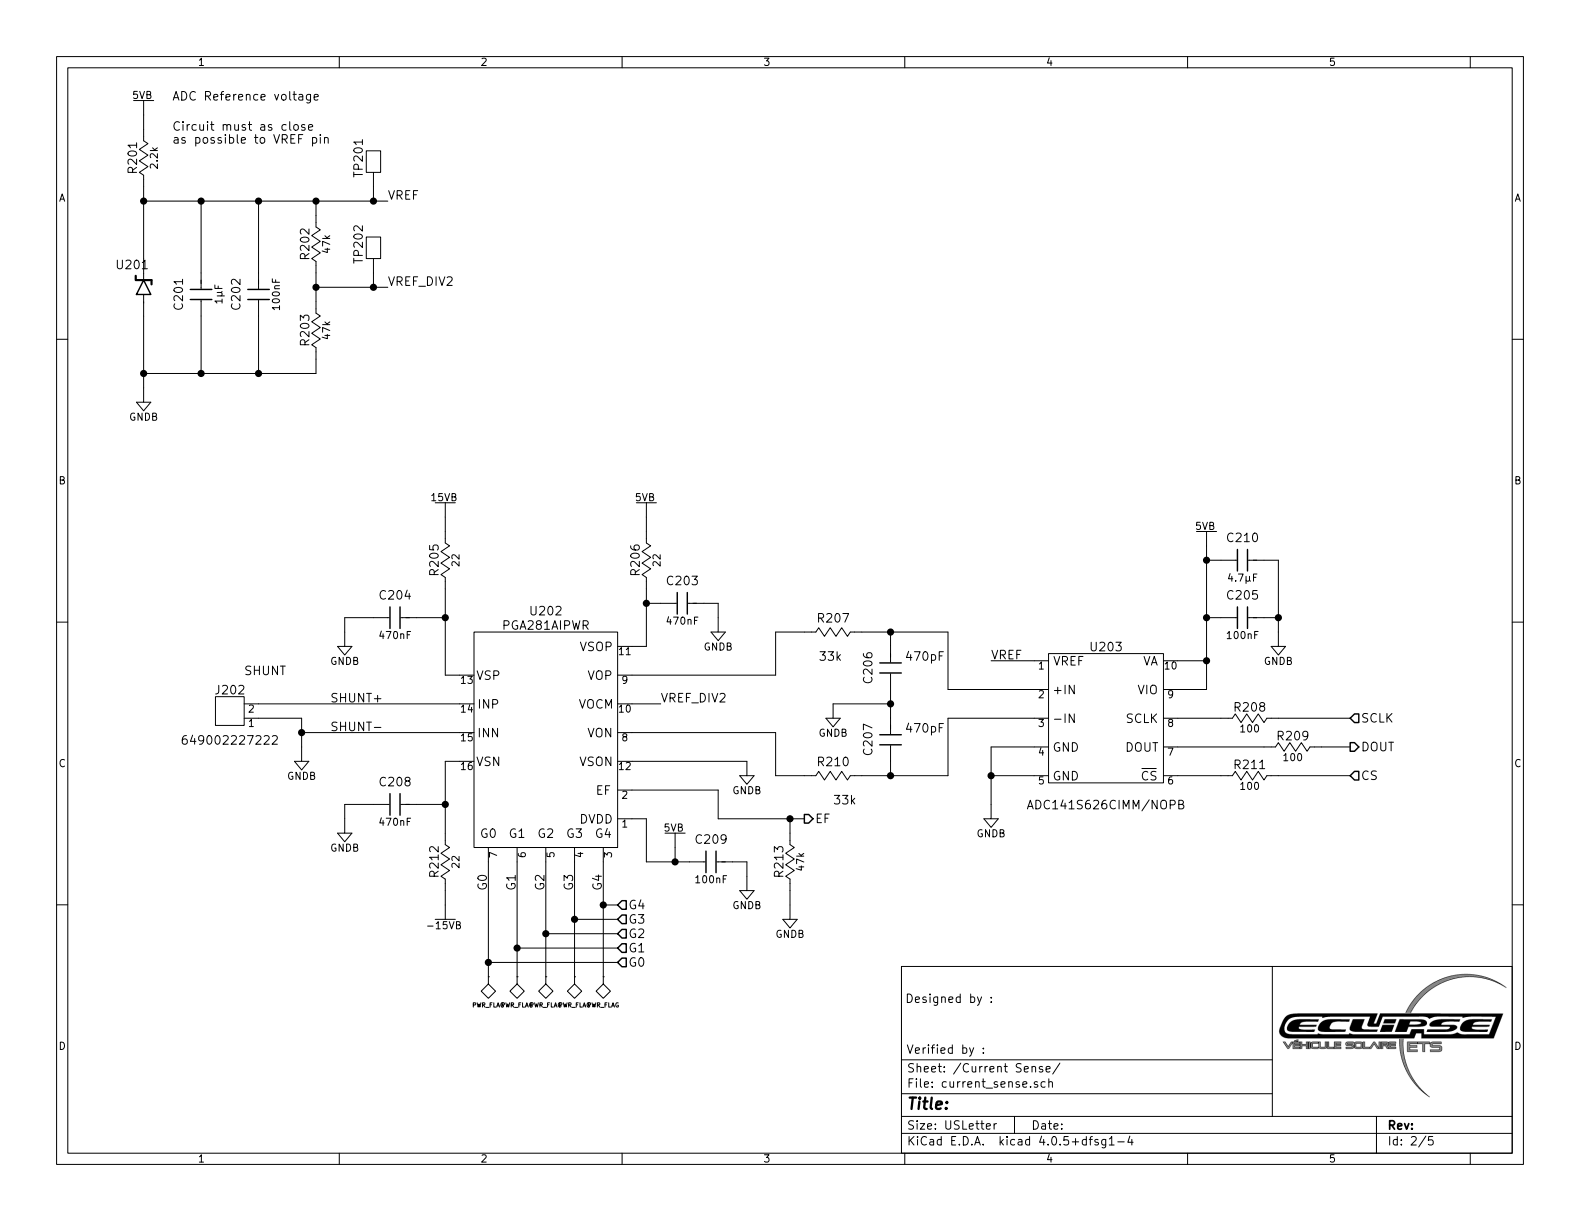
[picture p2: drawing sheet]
EESchema Schematic File Version 2
LIBS:ADC
LIBS:Amplifiers
LIBS:Battery
LIBS:Capacitors
LIBS:Comparators
LIBS:Connectors
LIBS:Crystals
LIBS:DAC
LIBS:Diodes
LIBS:Fuses
LIBS:Inductors
LIBS:Interface
LIBS:Isolators
LIBS:STMicroelectronics
LIBS:PMIC
LIBS:Power_Port
LIBS:Relays
LIBS:Resistors
LIBS:Sensors
LIBS:Switches
LIBS:Transformers
LIBS:Transistors
LIBS:Isolated_BMS_Slave_Current_Sense-cache
EELAYER 25 0
EELAYER END
$Descr USLetter 11000 8500
encoding utf-8
Sheet 2 5
Title ""
Date ""
Rev ""
Comp ""
Comment1 ""
Comment2 ""
Comment3 ""
Comment4 ""
$EndDescr
$Comp
L PGA281AIPWR U202
U 1 1
P 3800 5000
F 0 "U202" H 3800 5750 60  0000 C CNN
F 1 "PGA281AIPWR" H 3800 5650 60  0000 C CNN
F 2 "IC:TSSOP-16" H 3800 3100 60  0001 C CNN
F 3 "http://www.ti.com/lit/ds/symlink/pga281.pdf" H 3800 3000 60  0001 C CNN
F 4 "Digikey" H 3800 3600 60  0001 C CNN "Supplier"
F 5 "296-40483-1-ND" H 3800 3500 60  0001 C CNN "Supplier Part Number"
F 6 "Texas Instruments" H 3800 3400 60  0001 C CNN "Manufacturer"
F 7 "PGA281AIPWR" H 3800 3300 60  0001 C CNN "Manufacturer Part Number"
F 8 "IC OPAMP PGA 6MHZ RRO 16TSSOP" H 3800 3200 60  0001 C CNN "Description"
	1    3800 5000
	1    0    0    -1  
$EndComp
$Comp
L LM4040CYM3-4.1-TR U201
U 1 1
P 1000 2000
F 0 "U201" H 920 2160 60  0000 C CNN
F 1 "LM4040CYM3-4.1-TR" H 990 1700 60  0001 C CNN
F 2 "IC:SOT-23-3" H 1010 610 60  0001 C CNN
F 3 "http://ww1.microchip.com/downloads/en/DeviceDoc/20005757A.pdf" H 1010 510 60  0001 C CNN
F 4 "Digikey" H 1010 1110 60  0001 C CNN "Supplier"
F 5 "576-2568-1-ND" H 1010 1010 60  0001 C CNN "Supplier Part Number"
F 6 "Microchip Technology" H 1010 910 60  0001 C CNN "Manufacturer"
F 7 "LM4040CYM3-4.1-TR" H 1010 810 60  0001 C CNN "Manufacturer Part Number"
F 8 "IC VREF SHUNT 4.096V SOT23" H 1010 710 60  0001 C CNN "Description"
F 9 "Shunt" H 1000 1600 50  0001 C CNN "Reference Type"
F 10 "Fixed" H 1000 1520 50  0001 C CNN "Output Type"
F 11 "4.096V" H 1000 1440 50  0001 C CNN "Voltage - Output (Min/Fixed)"
F 12 "-" H 1000 1350 50  0001 C CNN "Voltage - Output (Max)"
F 13 "±0.5%" H 1000 1200 50  0001 C CNN "Tolerance (%)"
F 14 "15mA" H 1000 1270 50  0001 C CNN "Current - Output"
	1    1000 2000
	1    0    0    -1  
$EndComp
$Comp
L ADC141S626CIMM/NOPB U203
U 1 1
P 7700 5000
F 0 "U203" H 7700 5500 60  0000 C CNN
F 1 "ADC141S626CIMM/NOPB" H 7700 4400 60  0000 C CNN
F 2 "IC:VSSOP-10" H 7700 3800 60  0001 C CNN
F 3 "http://www.ti.com/lit/ds/symlink/adc141s626.pdf" H 7700 3700 60  0001 C CNN
F 4 "Digikey" H 7700 4300 60  0001 C CNN "Supplier"
F 5 "ADC141S626CIMM/NOPBCT-ND" H 7700 4200 60  0001 C CNN "Supplier Part Number"
F 6 "Texas Instruments" H 7700 4100 60  0001 C CNN "Manufacturer"
F 7 "ADC141S626CIMM/NOPB" H 7700 4000 60  0001 C CNN "Manufacturer Part Number"
F 8 "IC ADC 14BIT 50-250KSPS 10MSOP" H 7700 3900 60  0001 C CNN "Description"
	1    7700 5000
	1    0    0    -1  
$EndComp
$Comp
L 5VB #PWR201
U 1 1
P 1000 800
F 0 "#PWR201" H 1000 650 50  0001 C CNN
F 1 "5VB" H 990 940 50  0000 C CNN
F 2 "" H 1000 800 60  0000 C CNN
F 3 "" H 1000 800 60  0000 C CNN
	1    1000 800 
	1    0    0    -1  
$EndComp
Wire Wire Line
	1000 800  1000 900 
Wire Wire Line
	1000 1300 1000 1800
$Comp
L GNDB #PWR202
U 1 1
P 1000 2800
F 0 "#PWR202" H 1000 2630 50  0001 C CNN
F 1 "GNDB" H 1000 2700 50  0000 C CNN
F 2 "" H 1000 2900 60  0000 C CNN
F 3 "" H 980 2710 60  0000 C CNN
	1    1000 2800
	1    0    0    -1  
$EndComp
$Comp
L GNDB #PWR211
U 1 1
P 5200 5400
F 0 "#PWR211" H 5200 5230 50  0001 C CNN
F 1 "GNDB" H 5200 5300 50  0000 C CNN
F 2 "" H 5200 5500 60  0000 C CNN
F 3 "" H 5180 5310 60  0000 C CNN
	1    5200 5400
	1    0    0    -1  
$EndComp
$Comp
L GNDB #PWR212
U 1 1
P 6900 5700
F 0 "#PWR212" H 6900 5530 50  0001 C CNN
F 1 "GNDB" H 6900 5600 50  0000 C CNN
F 2 "" H 6900 5800 60  0000 C CNN
F 3 "" H 6880 5610 60  0000 C CNN
	1    6900 5700
	1    0    0    -1  
$EndComp
Wire Wire Line
	1000 2200 1000 2700
$Comp
L 885012207098 C202
U 1 1
P 1800 2000
F 0 "C202" H 1750 2160 60  0000 C CNN
F 1 "885012207098" H 1750 1650 60  0001 C CNN
F 2 "Capacitors:C0805" H 1750 1050 60  0001 C CNN
F 3 "D" H 1750 950 60  0001 C CNN
F 4 "Digikey" H 1750 1550 60  0001 C CNN "Supplier"
F 5 "732-8080-1-ND" H 1750 1450 60  0001 C CNN "Supplier Part Number"
F 6 "Wurth Electronics Inc." H 1750 1350 60  0001 C CNN "Manufacturer"
F 7 "885012207098" H 1750 1250 60  0001 C CNN "Manufacturer Part Number"
F 8 "CAP CER 0.1UF 50V X7R 0805" H 1750 1150 60  0001 C CNN "Description"
F 9 "100nF" H 1750 1880 50  0000 C CNN "Capacitance (Farad)"
F 10 "±10%" H 2010 1880 50  0001 C CNN "Tolerance (%)"
F 11 "50V" H 1750 1810 50  0001 C CNN "Voltage Rated (Volt)"
	1    1800 2000
	0    -1   -1   0   
$EndComp
$Comp
L 885012107015 C201
U 1 1
P 1400 2000
F 0 "C201" H 1350 2160 60  0000 C CNN
F 1 "885012107015" H 1350 1650 60  0001 C CNN
F 2 "Capacitors:C0805" H 1350 1050 60  0001 C CNN
F 3 "D" H 1350 950 60  0001 C CNN
F 4 "Digikey" H 1350 1550 60  0001 C CNN "Supplier"
F 5 "732-7625-1-ND" H 1350 1450 60  0001 C CNN "Supplier Part Number"
F 6 "Wurth Electronics Inc." H 1350 1350 60  0001 C CNN "Manufacturer"
F 7 "885012107015" H 1350 1250 60  0001 C CNN "Manufacturer Part Number"
F 8 "CAP CER 1UF 25V X5R 0805" H 1350 1150 60  0001 C CNN "Description"
F 9 "1µF" H 1350 1880 50  0000 C CNN "Capacitance (Farad)"
F 10 "±20%" H 1610 1880 50  0001 C CNN "Tolerance (%)"
F 11 "25V" H 1350 1810 50  0001 C CNN "Voltage Rated (Volt)"
	1    1400 2000
	0    -1   -1   0   
$EndComp
Wire Wire Line
	1000 1400 2700 1400
Wire Wire Line
	1400 1400 1400 1900
Connection ~ 1000 1400
Wire Wire Line
	1800 1400 1800 1900
Connection ~ 1400 1400
Wire Wire Line
	1800 2600 1800 2200
Wire Wire Line
	1000 2600 2200 2600
Connection ~ 1000 2600
Wire Wire Line
	1400 2200 1400 2600
Connection ~ 1400 2600
Connection ~ 1800 1400
Text Label 2700 1400 0    60   ~ 0
VREF
Text Notes 1200 700  0    60   ~ 0
ADC Reference voltage
Text Notes 1200 1000 0    60   ~ 0
Circuit must as close \nas possible to VREF pin
Wire Wire Line
	7200 5200 6900 5200
Wire Wire Line
	6900 5200 6900 5600
Wire Wire Line
	7200 5400 6900 5400
Connection ~ 6900 5400
$Comp
L RC0805JR-0747KL R202
U 1 1
P 2200 1700
F 0 "R202" H 2200 1780 60  0000 C CNN
F 1 "RC0805JR-0747KL" H 2200 1400 50  0001 C CNN
F 2 "Resistors:R0805" H 2200 800 30  0001 C CNN
F 3 "http://www.yageo.com/documents/recent/PYu-RC_Group_51_RoHS_L_7.pdf" H 2200 750 30  0001 C CNN
F 4 "Digikey" H 2200 1300 60  0001 C CNN "Supplier"
F 5 "311-47KARCT-ND" H 2200 1200 60  0001 C CNN "Supplier Part Number"
F 6 "Yageo" H 2200 1100 60  0001 C CNN "Manufacturer"
F 7 "RC0805JR-0747KL" H 2200 1000 60  0001 C CNN "Manufacturer Part Number"
F 8 "RES SMD 47K OHM 5% 1/8W 0805" H 2200 900 60  0001 C CNN "Description"
F 9 "47k" H 2200 1630 50  0000 C CNN "Resistance (Ohms)"
F 10 "±5%" H 2610 1620 50  0001 C CNN "Tolerance (%)"
F 11 "1/8W" H 2200 1560 50  0001 C CNN "Puissance (Watts)"
	1    2200 1700
	0    -1   -1   0   
$EndComp
$Comp
L RC0805JR-0747KL R203
U 1 1
P 2200 2300
F 0 "R203" H 2200 2380 60  0000 C CNN
F 1 "RC0805JR-0747KL" H 2200 2000 50  0001 C CNN
F 2 "Resistors:R0805" H 2200 1400 30  0001 C CNN
F 3 "http://www.yageo.com/documents/recent/PYu-RC_Group_51_RoHS_L_7.pdf" H 2200 1350 30  0001 C CNN
F 4 "Digikey" H 2200 1900 60  0001 C CNN "Supplier"
F 5 "311-47KARCT-ND" H 2200 1800 60  0001 C CNN "Supplier Part Number"
F 6 "Yageo" H 2200 1700 60  0001 C CNN "Manufacturer"
F 7 "RC0805JR-0747KL" H 2200 1600 60  0001 C CNN "Manufacturer Part Number"
F 8 "RES SMD 47K OHM 5% 1/8W 0805" H 2200 1500 60  0001 C CNN "Description"
F 9 "47k" H 2200 2230 50  0000 C CNN "Resistance (Ohms)"
F 10 "±5%" H 2610 2220 50  0001 C CNN "Tolerance (%)"
F 11 "1/8W" H 2200 2160 50  0001 C CNN "Puissance (Watts)"
	1    2200 2300
	0    -1   -1   0   
$EndComp
Connection ~ 1800 2600
Wire Wire Line
	2200 2600 2200 2500
Wire Wire Line
	2200 1400 2200 1500
Connection ~ 2200 1400
Wire Wire Line
	2200 1900 2200 2100
Wire Wire Line
	2200 2000 2700 2000
Connection ~ 2200 2000
$Comp
L RC0805JR-072K2L R201
U 1 1
P 1000 1100
F 0 "R201" H 1000 1180 60  0000 C CNN
F 1 "RC0805JR-072K2L" H 1000 800 50  0001 C CNN
F 2 "Resistors:R0805" H 1000 200 30  0001 C CNN
F 3 "http://www.yageo.com/documents/recent/PYu-RC_Group_51_RoHS_L_7.pdf" H 1000 150 30  0001 C CNN
F 4 "Digikey" H 1000 700 60  0001 C CNN "Supplier"
F 5 "311-2.2KARCT-ND" H 1000 600 60  0001 C CNN "Supplier Part Number"
F 6 "Yageo" H 1000 500 60  0001 C CNN "Manufacturer"
F 7 "RC0805JR-072K2L" H 1000 400 60  0001 C CNN "Manufacturer Part Number"
F 8 "RES SMD 2.2K OHM 5% 1/8W 0805" H 1000 300 60  0001 C CNN "Description"
F 9 "2.2k" H 1000 1030 50  0000 C CNN "Resistance (Ohms)"
F 10 "±5%" H 1410 1020 50  0001 C CNN "Tolerance (%)"
F 11 "1/8W" H 1000 960 50  0001 C CNN "Puissance (Watts)"
	1    1000 1100
	0    -1   -1   0   
$EndComp
Text Label 4600 4900 0    60   ~ 0
VREF_DIV2
Text Label 6900 4600 0    60   ~ 0
VREF
Wire Wire Line
	7200 4600 6900 4600
$Comp
L 5VB #PWR205
U 1 1
P 8400 3800
F 0 "#PWR205" H 8400 3650 50  0001 C CNN
F 1 "5VB" H 8390 3940 50  0000 C CNN
F 2 "" H 8400 3800 60  0000 C CNN
F 3 "" H 8400 3800 60  0000 C CNN
	1    8400 3800
	1    0    0    -1  
$EndComp
Wire Wire Line
	8400 3800 8400 4800
Wire Wire Line
	8400 4300 8500 4300
$Comp
L 885012207098 C205
U 1 1
P 8700 4300
F 0 "C205" H 8650 4460 60  0000 C CNN
F 1 "885012207098" H 8650 3950 60  0001 C CNN
F 2 "Capacitors:C0805" H 8650 3350 60  0001 C CNN
F 3 "D" H 8650 3250 60  0001 C CNN
F 4 "Digikey" H 8650 3850 60  0001 C CNN "Supplier"
F 5 "732-8080-1-ND" H 8650 3750 60  0001 C CNN "Supplier Part Number"
F 6 "Wurth Electronics Inc." H 8650 3650 60  0001 C CNN "Manufacturer"
F 7 "885012207098" H 8650 3550 60  0001 C CNN "Manufacturer Part Number"
F 8 "CAP CER 0.1UF 50V X7R 0805" H 8650 3450 60  0001 C CNN "Description"
F 9 "100nF" H 8650 4180 50  0000 C CNN "Capacitance (Farad)"
F 10 "±10%" H 8910 4180 50  0001 C CNN "Tolerance (%)"
F 11 "50V" H 8650 4110 50  0001 C CNN "Voltage Rated (Volt)"
	1    8700 4300
	1    0    0    -1  
$EndComp
Connection ~ 8400 4300
$Comp
L GNDB #PWR208
U 1 1
P 8900 4500
F 0 "#PWR208" H 8900 4330 50  0001 C CNN
F 1 "GNDB" H 8900 4400 50  0000 C CNN
F 2 "" H 8900 4600 60  0000 C CNN
F 3 "" H 8880 4410 60  0000 C CNN
	1    8900 4500
	1    0    0    -1  
$EndComp
Wire Wire Line
	8800 4300 8900 4300
Wire Wire Line
	8900 3900 8900 4400
Wire Wire Line
	8400 4600 8200 4600
Wire Wire Line
	8400 4800 8200 4800
Connection ~ 8400 4600
Wire Wire Line
	4400 4900 4600 4900
$Comp
L RC0805JR-07100RL R208
U 1 1
P 8700 5000
F 0 "R208" H 8700 5080 60  0000 C CNN
F 1 "RC0805JR-07100RL" H 8700 4700 50  0001 C CNN
F 2 "Resistors:R0805" H 8700 4100 30  0001 C CNN
F 3 "http://www.yageo.com/documents/recent/PYu-RC_Group_51_RoHS_L_7.pdf" H 8700 4050 30  0001 C CNN
F 4 "Digikey" H 8700 4600 60  0001 C CNN "Supplier"
F 5 "311-100ARCT-ND" H 8700 4500 60  0001 C CNN "Supplier Part Number"
F 6 "Yageo" H 8700 4400 60  0001 C CNN "Manufacturer"
F 7 "RC0805JR-07100RL" H 8700 4300 60  0001 C CNN "Manufacturer Part Number"
F 8 "RES SMD 100 OHM 5% 1/8W 0805" H 8700 4200 60  0001 C CNN "Description"
F 9 "100" H 8700 4930 50  0000 C CNN "Resistance (Ohms)"
F 10 "±5%" H 9110 4920 50  0001 C CNN "Tolerance (%)"
F 11 "1/8W" H 8700 4860 50  0001 C CNN "Puissance (Watts)"
	1    8700 5000
	1    0    0    -1  
$EndComp
$Comp
L RC0805JR-07100RL R209
U 1 1
P 9000 5200
F 0 "R209" H 9000 5280 60  0000 C CNN
F 1 "RC0805JR-07100RL" H 9000 4900 50  0001 C CNN
F 2 "Resistors:R0805" H 9000 4300 30  0001 C CNN
F 3 "http://www.yageo.com/documents/recent/PYu-RC_Group_51_RoHS_L_7.pdf" H 9000 4250 30  0001 C CNN
F 4 "Digikey" H 9000 4800 60  0001 C CNN "Supplier"
F 5 "311-100ARCT-ND" H 9000 4700 60  0001 C CNN "Supplier Part Number"
F 6 "Yageo" H 9000 4600 60  0001 C CNN "Manufacturer"
F 7 "RC0805JR-07100RL" H 9000 4500 60  0001 C CNN "Manufacturer Part Number"
F 8 "RES SMD 100 OHM 5% 1/8W 0805" H 9000 4400 60  0001 C CNN "Description"
F 9 "100" H 9000 5130 50  0000 C CNN "Resistance (Ohms)"
F 10 "±5%" H 9410 5120 50  0001 C CNN "Tolerance (%)"
F 11 "1/8W" H 9000 5060 50  0001 C CNN "Puissance (Watts)"
	1    9000 5200
	1    0    0    -1  
$EndComp
$Comp
L RC0805JR-07100RL R211
U 1 1
P 8700 5400
F 0 "R211" H 8700 5480 60  0000 C CNN
F 1 "RC0805JR-07100RL" H 8700 5100 50  0001 C CNN
F 2 "Resistors:R0805" H 8700 4500 30  0001 C CNN
F 3 "http://www.yageo.com/documents/recent/PYu-RC_Group_51_RoHS_L_7.pdf" H 8700 4450 30  0001 C CNN
F 4 "Digikey" H 8700 5000 60  0001 C CNN "Supplier"
F 5 "311-100ARCT-ND" H 8700 4900 60  0001 C CNN "Supplier Part Number"
F 6 "Yageo" H 8700 4800 60  0001 C CNN "Manufacturer"
F 7 "RC0805JR-07100RL" H 8700 4700 60  0001 C CNN "Manufacturer Part Number"
F 8 "RES SMD 100 OHM 5% 1/8W 0805" H 8700 4600 60  0001 C CNN "Description"
F 9 "100" H 8700 5330 50  0000 C CNN "Resistance (Ohms)"
F 10 "±5%" H 9110 5320 50  0001 C CNN "Tolerance (%)"
F 11 "1/8W" H 8700 5260 50  0001 C CNN "Puissance (Watts)"
	1    8700 5400
	1    0    0    -1  
$EndComp
Wire Wire Line
	8200 5000 8500 5000
Wire Wire Line
	8200 5200 8800 5200
Wire Wire Line
	8200 5400 8500 5400
Wire Wire Line
	8900 5000 9400 5000
Text HLabel 9400 5000 2    60   Input ~ 0
SCLK
Text HLabel 9400 5200 2    60   Output ~ 0
DOUT
Wire Wire Line
	9200 5200 9400 5200
Text HLabel 9400 5400 2    60   Input ~ 0
CS
Wire Wire Line
	8900 5400 9400 5400
$Comp
L 5VB #PWR204
U 1 1
P 4500 3600
F 0 "#PWR204" H 4500 3450 50  0001 C CNN
F 1 "5VB" H 4490 3740 50  0000 C CNN
F 2 "" H 4500 3600 60  0000 C CNN
F 3 "" H 4500 3600 60  0000 C CNN
	1    4500 3600
	1    0    0    -1  
$EndComp
Wire Wire Line
	4500 4100 4500 4500
Wire Wire Line
	4500 4500 4400 4500
Wire Wire Line
	4600 4200 4500 4200
Connection ~ 4500 4200
$Comp
L GNDB #PWR206
U 1 1
P 5000 4400
F 0 "#PWR206" H 5000 4230 50  0001 C CNN
F 1 "GNDB" H 5000 4300 50  0000 C CNN
F 2 "" H 5000 4500 60  0000 C CNN
F 3 "" H 4980 4310 60  0000 C CNN
	1    5000 4400
	1    0    0    -1  
$EndComp
Wire Wire Line
	4900 4200 5000 4200
Wire Wire Line
	5000 4200 5000 4300
Wire Wire Line
	4400 5300 5200 5300
$Comp
L GNDB #PWR213
U 1 1
P 2400 5800
F 0 "#PWR213" H 2400 5630 50  0001 C CNN
F 1 "GNDB" H 2400 5700 50  0000 C CNN
F 2 "" H 2400 5900 60  0000 C CNN
F 3 "" H 2380 5710 60  0000 C CNN
	1    2400 5800
	1    0    0    -1  
$EndComp
Wire Wire Line
	2400 5700 2400 5600
Wire Wire Line
	2400 5600 2600 5600
$Comp
L -15VB #PWR216
U 1 1
P 3100 6300
F 0 "#PWR216" H 3100 6020 50  0001 C CNN
F 1 "-15VB" H 3090 6160 50  0000 C CNN
F 2 "" H 3100 6300 60  0000 C CNN
F 3 "" H 3100 6300 60  0000 C CNN
	1    3100 6300
	1    0    0    -1  
$EndComp
Wire Wire Line
	3200 5300 3100 5300
Wire Wire Line
	3100 5300 3100 5800
Wire Wire Line
	2900 5600 3100 5600
Connection ~ 3100 5600
$Comp
L GNDB #PWR207
U 1 1
P 2400 4500
F 0 "#PWR207" H 2400 4330 50  0001 C CNN
F 1 "GNDB" H 2400 4400 50  0000 C CNN
F 2 "" H 2400 4600 60  0000 C CNN
F 3 "" H 2380 4410 60  0000 C CNN
	1    2400 4500
	1    0    0    -1  
$EndComp
Wire Wire Line
	2400 4400 2400 4300
Wire Wire Line
	2400 4300 2600 4300
$Comp
L 15VB #PWR203
U 1 1
P 3100 3600
F 0 "#PWR203" H 3100 3450 50  0001 C CNN
F 1 "15VB" H 3090 3740 50  0000 C CNN
F 2 "" H 3100 3600 60  0000 C CNN
F 3 "" H 3100 3600 60  0000 C CNN
	1    3100 3600
	1    0    0    -1  
$EndComp
Wire Wire Line
	3100 4100 3100 4700
Wire Wire Line
	3100 4300 2900 4300
Wire Wire Line
	3100 4700 3200 4700
Connection ~ 3100 4300
$Comp
L Resistor_Generic R207
U 1 1
P 5800 4400
F 0 "R207" H 5800 4500 60  0000 C CNN
F 1 "Resistor_Generic" H 5850 4100 50  0001 C CNN
F 2 "Resistors:R0805" H 5850 3500 30  0001 C CNN
F 3 "D" H 5850 3450 30  0001 C CNN
F 4 "Supplier" H 5850 4000 60  0001 C CNN "Supplier"
F 5 "Supplier Part Number" H 5850 3900 60  0001 C CNN "Supplier Part Number"
F 6 "Manufacturer" H 5850 3800 60  0001 C CNN "Manufacturer"
F 7 "Manufacturer Part Number" H 5850 3700 60  0001 C CNN "Manufacturer Part Number"
F 8 "Description" H 5850 3600 60  0001 C CNN "Description"
F 9 "Resistance" H 5800 4320 50  0001 C CNN "Resistance (Ohms)"
F 10 "Puissance" H 5800 4200 50  0001 C CNN "Puissance (Watts)"
F 11 "Tolerance" H 5800 4260 50  0001 C CNN "Tolerance (%)"
	1    5800 4400
	1    0    0    -1  
$EndComp
$Comp
L Resistor_Generic R210
U 1 1
P 5800 5400
F 0 "R210" H 5800 5500 60  0000 C CNN
F 1 "Resistor_Generic" H 5850 5100 50  0001 C CNN
F 2 "Resistors:R0805" H 5850 4500 30  0001 C CNN
F 3 "D" H 5850 4450 30  0001 C CNN
F 4 "Supplier" H 5850 5000 60  0001 C CNN "Supplier"
F 5 "Supplier Part Number" H 5850 4900 60  0001 C CNN "Supplier Part Number"
F 6 "Manufacturer" H 5850 4800 60  0001 C CNN "Manufacturer"
F 7 "Manufacturer Part Number" H 5850 4700 60  0001 C CNN "Manufacturer Part Number"
F 8 "Description" H 5850 4600 60  0001 C CNN "Description"
F 9 "Resistance" H 5800 5320 50  0001 C CNN "Resistance (Ohms)"
F 10 "Puissance" H 5800 5200 50  0001 C CNN "Puissance (Watts)"
F 11 "Tolerance" H 5800 5260 50  0001 C CNN "Tolerance (%)"
	1    5800 5400
	1    0    0    -1  
$EndComp
$Comp
L Capacitor_Generic C206
U 1 1
P 6200 4600
F 0 "C206" H 6150 4760 60  0000 C CNN
F 1 "Capacitor_Generic" H 6150 4250 60  0001 C CNN
F 2 "Capacitors:C0805" H 6150 3650 60  0001 C CNN
F 3 "D" H 6150 3550 60  0001 C CNN
F 4 "Supplier" H 6150 4150 60  0001 C CNN "Supplier"
F 5 "Supplier Part Number" H 6150 4050 60  0001 C CNN "Supplier Part Number"
F 6 "Manufacturer" H 6150 3950 60  0001 C CNN "Manufacturer"
F 7 "Manufacturer Part Number" H 6150 3850 60  0001 C CNN "Manufacturer Part Number"
F 8 "Description" H 6150 3750 60  0001 C CNN "Description"
F 9 "Capacitance" H 5990 4480 50  0001 C CNN "Capacitance (Farad)"
F 10 "Tolerance" H 6410 4480 50  0001 C CNN "Tolerance (%)"
F 11 "Voltage Rated" H 6150 4410 50  0001 C CNN "Voltage Rated (Volt)"
	1    6200 4600
	0    -1   -1   0   
$EndComp
$Comp
L Capacitor_Generic C207
U 1 1
P 6200 5100
F 0 "C207" H 6150 5260 60  0000 C CNN
F 1 "Capacitor_Generic" H 6150 4750 60  0001 C CNN
F 2 "Capacitors:C0805" H 6150 4150 60  0001 C CNN
F 3 "D" H 6150 4050 60  0001 C CNN
F 4 "Supplier" H 6150 4650 60  0001 C CNN "Supplier"
F 5 "Supplier Part Number" H 6150 4550 60  0001 C CNN "Supplier Part Number"
F 6 "Manufacturer" H 6150 4450 60  0001 C CNN "Manufacturer"
F 7 "Manufacturer Part Number" H 6150 4350 60  0001 C CNN "Manufacturer Part Number"
F 8 "Description" H 6150 4250 60  0001 C CNN "Description"
F 9 "Capacitance" H 5990 4980 50  0001 C CNN "Capacitance (Farad)"
F 10 "Tolerance" H 6410 4980 50  0001 C CNN "Tolerance (%)"
F 11 "Voltage Rated" H 6150 4910 50  0001 C CNN "Voltage Rated (Volt)"
	1    6200 5100
	0    -1   -1   0   
$EndComp
$Comp
L GNDB #PWR209
U 1 1
P 5800 5000
F 0 "#PWR209" H 5800 4830 50  0001 C CNN
F 1 "GNDB" H 5800 4900 50  0000 C CNN
F 2 "" H 5800 5100 60  0000 C CNN
F 3 "" H 5780 4910 60  0000 C CNN
	1    5800 5000
	1    0    0    -1  
$EndComp
Wire Wire Line
	6200 4800 6200 5000
Wire Wire Line
	5800 4900 6200 4900
Connection ~ 6200 4900
Wire Wire Line
	6000 4400 6600 4400
Wire Wire Line
	6200 4400 6200 4500
Wire Wire Line
	6000 5400 6600 5400
Wire Wire Line
	6200 5400 6200 5300
Wire Wire Line
	5600 4400 5400 4400
Wire Wire Line
	5400 4400 5400 4700
Wire Wire Line
	5400 4700 4400 4700
Wire Wire Line
	4400 5100 5400 5100
Wire Wire Line
	5400 5100 5400 5400
Wire Wire Line
	5400 5400 5600 5400
Connection ~ 6200 4400
Wire Wire Line
	6600 5400 6600 5000
Connection ~ 6200 5400
Wire Wire Line
	6600 4800 7200 4800
Wire Wire Line
	6600 5000 7200 5000
$Comp
L GNDB #PWR210
U 1 1
P 2100 5300
F 0 "#PWR210" H 2100 5130 50  0001 C CNN
F 1 "GNDB" H 2100 5200 50  0000 C CNN
F 2 "" H 2100 5400 60  0000 C CNN
F 3 "" H 2080 5210 60  0000 C CNN
	1    2100 5300
	1    0    0    -1  
$EndComp
Wire Wire Line
	1800 5000 2100 5000
Wire Wire Line
	2100 5000 2100 5200
Wire Wire Line
	1800 4900 3200 4900
Wire Wire Line
	2100 5100 3200 5100
Connection ~ 2100 5100
Text Notes 1700 4700 0    60   ~ 0
SHUNT
Text Label 2300 4900 0    60   ~ 0
SHUNT+
Text Label 2300 5100 0    60   ~ 0
SHUNT-
$Comp
L Test_Point_THM TP201
U 1 1
P 2600 1100
F 0 "TP201" H 2600 1000 60  0000 C CNN
F 1 "Test_Point_THM" H 2600 800 60  0001 C CNN
F 2 "Connectors:Keystone_5001" H 2600 200 60  0001 C CNN
F 3 "http://keyelco.com/userAssets/file/M65p56.pdf" H 2600 100 60  0001 C CNN
F 4 "Digikey" H 2600 700 60  0001 C CNN "Supplier"
F 5 "36-5001-ND" H 2600 600 60  0001 C CNN "Supplier Part Number"
F 6 "Keystone Electronics" H 2600 500 60  0001 C CNN "Manufacturer"
F 7 "5001" H 2600 400 60  0001 C CNN "Manufacturer Part Number"
F 8 "TEST POINT PC MINI .040\"D BLACK" H 2600 300 60  0001 C CNN "Description"
	1    2600 1100
	0    1    1    0   
$EndComp
$Comp
L Test_Point_THM TP202
U 1 1
P 2600 1700
F 0 "TP202" H 2600 1600 60  0000 C CNN
F 1 "Test_Point_THM" H 2600 1400 60  0001 C CNN
F 2 "Connectors:Keystone_5001" H 2600 800 60  0001 C CNN
F 3 "http://keyelco.com/userAssets/file/M65p56.pdf" H 2600 700 60  0001 C CNN
F 4 "Digikey" H 2600 1300 60  0001 C CNN "Supplier"
F 5 "36-5001-ND" H 2600 1200 60  0001 C CNN "Supplier Part Number"
F 6 "Keystone Electronics" H 2600 1100 60  0001 C CNN "Manufacturer"
F 7 "5001" H 2600 1000 60  0001 C CNN "Manufacturer Part Number"
F 8 "TEST POINT PC MINI .040\"D BLACK" H 2600 900 60  0001 C CNN "Description"
	1    2600 1700
	0    1    1    0   
$EndComp
Wire Wire Line
	2600 1900 2600 2000
Connection ~ 2600 2000
Wire Wire Line
	2600 1300 2600 1400
Connection ~ 2600 1400
$Comp
L 885012207098 C209
U 1 1
P 5000 6000
F 0 "C209" H 4950 6160 60  0000 C CNN
F 1 "885012207098" H 4950 5650 60  0001 C CNN
F 2 "Capacitors:C0805" H 4950 5050 60  0001 C CNN
F 3 "D" H 4950 4950 60  0001 C CNN
F 4 "Digikey" H 4950 5550 60  0001 C CNN "Supplier"
F 5 "732-8080-1-ND" H 4950 5450 60  0001 C CNN "Supplier Part Number"
F 6 "Wurth Electronics Inc." H 4950 5350 60  0001 C CNN "Manufacturer"
F 7 "885012207098" H 4950 5250 60  0001 C CNN "Manufacturer Part Number"
F 8 "CAP CER 0.1UF 50V X7R 0805" H 4950 5150 60  0001 C CNN "Description"
F 9 "100nF" H 4950 5880 50  0000 C CNN "Capacitance (Farad)"
F 10 "±10%" H 5210 5880 50  0001 C CNN "Tolerance (%)"
F 11 "50V" H 4950 5810 50  0001 C CNN "Voltage Rated (Volt)"
	1    5000 6000
	1    0    0    -1  
$EndComp
Wire Wire Line
	4500 6000 4800 6000
$Comp
L GNDB #PWR215
U 1 1
P 5200 6200
F 0 "#PWR215" H 5200 6030 50  0001 C CNN
F 1 "GNDB" H 5200 6100 50  0000 C CNN
F 2 "" H 5200 6300 60  0000 C CNN
F 3 "" H 5180 6110 60  0000 C CNN
	1    5200 6200
	1    0    0    -1  
$EndComp
Wire Wire Line
	5100 6000 5200 6000
Wire Wire Line
	5200 6000 5200 6100
$Comp
L 5VB #PWR214
U 1 1
P 4700 5900
F 0 "#PWR214" H 4700 5750 50  0001 C CNN
F 1 "5VB" H 4690 6040 50  0000 C CNN
F 2 "" H 4700 5900 60  0000 C CNN
F 3 "" H 4700 5900 60  0000 C CNN
	1    4700 5900
	1    0    0    -1  
$EndComp
Wire Wire Line
	4400 5700 4500 5700
Wire Wire Line
	4500 5700 4500 6000
Wire Wire Line
	4700 5900 4700 6000
Connection ~ 4700 6000
$Comp
L 885012207102 C208
U 1 1
P 2800 5600
F 0 "C208" H 2750 5760 60  0000 C CNN
F 1 "885012207102" H 2750 5250 60  0001 C CNN
F 2 "Capacitors:C0805" H 2750 4650 60  0001 C CNN
F 3 "D" H 2750 4550 60  0001 C CNN
F 4 "Digikey" H 2750 5150 60  0001 C CNN "Supplier"
F 5 "732-7677-1-ND" H 2750 5050 60  0001 C CNN "Supplier Part Number"
F 6 "Wurth Electronics Inc." H 2750 4950 60  0001 C CNN "Manufacturer"
F 7 "885012207102" H 2750 4850 60  0001 C CNN "Manufacturer Part Number"
F 8 "CAP CER 0.47UF 50V X7R 0805" H 2750 4750 60  0001 C CNN "Description"
F 9 "470nF" H 2750 5480 50  0000 C CNN "Capacitance (Farad)"
F 10 "±10%" H 3010 5480 50  0001 C CNN "Tolerance (%)"
F 11 "50V" H 2750 5410 50  0001 C CNN "Voltage Rated (Volt)"
	1    2800 5600
	1    0    0    -1  
$EndComp
$Comp
L 885012207102 C204
U 1 1
P 2800 4300
F 0 "C204" H 2750 4460 60  0000 C CNN
F 1 "885012207102" H 2750 3950 60  0001 C CNN
F 2 "Capacitors:C0805" H 2750 3350 60  0001 C CNN
F 3 "D" H 2750 3250 60  0001 C CNN
F 4 "Digikey" H 2750 3850 60  0001 C CNN "Supplier"
F 5 "732-7677-1-ND" H 2750 3750 60  0001 C CNN "Supplier Part Number"
F 6 "Wurth Electronics Inc." H 2750 3650 60  0001 C CNN "Manufacturer"
F 7 "885012207102" H 2750 3550 60  0001 C CNN "Manufacturer Part Number"
F 8 "CAP CER 0.47UF 50V X7R 0805" H 2750 3450 60  0001 C CNN "Description"
F 9 "470nF" H 2750 4180 50  0000 C CNN "Capacitance (Farad)"
F 10 "±10%" H 3010 4180 50  0001 C CNN "Tolerance (%)"
F 11 "50V" H 2750 4110 50  0001 C CNN "Voltage Rated (Volt)"
	1    2800 4300
	1    0    0    -1  
$EndComp
$Comp
L 885012207102 C203
U 1 1
P 4800 4200
F 0 "C203" H 4750 4360 60  0000 C CNN
F 1 "885012207102" H 4750 3850 60  0001 C CNN
F 2 "Capacitors:C0805" H 4750 3250 60  0001 C CNN
F 3 "D" H 4750 3150 60  0001 C CNN
F 4 "Digikey" H 4750 3750 60  0001 C CNN "Supplier"
F 5 "732-7677-1-ND" H 4750 3650 60  0001 C CNN "Supplier Part Number"
F 6 "Wurth Electronics Inc." H 4750 3550 60  0001 C CNN "Manufacturer"
F 7 "885012207102" H 4750 3450 60  0001 C CNN "Manufacturer Part Number"
F 8 "CAP CER 0.47UF 50V X7R 0805" H 4750 3350 60  0001 C CNN "Description"
F 9 "470nF" H 4750 4080 50  0000 C CNN "Capacitance (Farad)"
F 10 "±10%" H 5010 4080 50  0001 C CNN "Tolerance (%)"
F 11 "50V" H 4750 4010 50  0001 C CNN "Voltage Rated (Volt)"
	1    4800 4200
	1    0    0    -1  
$EndComp
Text Label 3400 6200 1    60   ~ 0
G0
Text Label 3600 6200 1    60   ~ 0
G1
Text Label 3800 6200 1    60   ~ 0
G2
Text Label 4000 6200 1    60   ~ 0
G3
Text Label 4200 6200 1    60   ~ 0
G4
Wire Wire Line
	4400 5500 5000 5500
Wire Wire Line
	4200 6000 4200 6800
Wire Wire Line
	4000 6000 4000 6800
Wire Wire Line
	3800 6000 3800 6800
Wire Wire Line
	3600 6000 3600 6800
Wire Wire Line
	3400 6000 3400 6800
Text HLabel 5600 5700 2    60   Output ~ 0
EF
Text HLabel 4300 6300 2    60   Input ~ 0
G4
Text HLabel 4300 6400 2    60   Input ~ 0
G3
Text HLabel 4300 6500 2    60   Input ~ 0
G2
Text HLabel 4300 6600 2    60   Input ~ 0
G1
Text HLabel 4300 6700 2    60   Input ~ 0
G0
Wire Wire Line
	4200 6300 4300 6300
Wire Wire Line
	4000 6400 4300 6400
Wire Wire Line
	3800 6500 4300 6500
Wire Wire Line
	3600 6600 4300 6600
Wire Wire Line
	3400 6700 4300 6700
Text Label 2700 2000 0    60   ~ 0
VREF_DIV2
$Comp
L RC0805JR-0722RL R205
U 1 1
P 3100 3900
F 0 "R205" H 3100 3980 60  0000 C CNN
F 1 "RC0805JR-0722RL" H 3100 3600 50  0001 C CNN
F 2 "Resistors:R0805" H 3100 3000 30  0001 C CNN
F 3 "http://www.yageo.com/documents/recent/PYu-RC_Group_51_RoHS_L_7.pdf" H 3100 2950 30  0001 C CNN
F 4 "Digikey" H 3100 3500 60  0001 C CNN "Supplier"
F 5 "311-22ARCT-ND" H 3100 3400 60  0001 C CNN "Supplier Part Number"
F 6 "Yageo" H 3100 3300 60  0001 C CNN "Manufacturer"
F 7 "RC0805JR-0722RL" H 3100 3200 60  0001 C CNN "Manufacturer Part Number"
F 8 "RES SMD 22 OHM 5% 1/8W 0805" H 3100 3100 60  0001 C CNN "Description"
F 9 "22" H 3100 3830 50  0000 C CNN "Resistance (Ohms)"
F 10 "±5%" H 3510 3820 50  0001 C CNN "Tolerance (%)"
F 11 "1/8W" H 3100 3760 50  0001 C CNN "Puissance (Watts)"
	1    3100 3900
	0    -1   -1   0   
$EndComp
Wire Wire Line
	3100 3600 3100 3700
$Comp
L RC0805JR-0722RL R212
U 1 1
P 3100 6000
F 0 "R212" H 3100 6080 60  0000 C CNN
F 1 "RC0805JR-0722RL" H 3100 5700 50  0001 C CNN
F 2 "Resistors:R0805" H 3100 5100 30  0001 C CNN
F 3 "http://www.yageo.com/documents/recent/PYu-RC_Group_51_RoHS_L_7.pdf" H 3100 5050 30  0001 C CNN
F 4 "Digikey" H 3100 5600 60  0001 C CNN "Supplier"
F 5 "311-22ARCT-ND" H 3100 5500 60  0001 C CNN "Supplier Part Number"
F 6 "Yageo" H 3100 5400 60  0001 C CNN "Manufacturer"
F 7 "RC0805JR-0722RL" H 3100 5300 60  0001 C CNN "Manufacturer Part Number"
F 8 "RES SMD 22 OHM 5% 1/8W 0805" H 3100 5200 60  0001 C CNN "Description"
F 9 "22" H 3100 5930 50  0000 C CNN "Resistance (Ohms)"
F 10 "±5%" H 3510 5920 50  0001 C CNN "Tolerance (%)"
F 11 "1/8W" H 3100 5860 50  0001 C CNN "Puissance (Watts)"
	1    3100 6000
	0    -1   -1   0   
$EndComp
Wire Wire Line
	3100 6200 3100 6300
$Comp
L RC0805JR-0722RL R206
U 1 1
P 4500 3900
F 0 "R206" H 4500 3980 60  0000 C CNN
F 1 "RC0805JR-0722RL" H 4500 3600 50  0001 C CNN
F 2 "Resistors:R0805" H 4500 3000 30  0001 C CNN
F 3 "http://www.yageo.com/documents/recent/PYu-RC_Group_51_RoHS_L_7.pdf" H 4500 2950 30  0001 C CNN
F 4 "Digikey" H 4500 3500 60  0001 C CNN "Supplier"
F 5 "311-22ARCT-ND" H 4500 3400 60  0001 C CNN "Supplier Part Number"
F 6 "Yageo" H 4500 3300 60  0001 C CNN "Manufacturer"
F 7 "RC0805JR-0722RL" H 4500 3200 60  0001 C CNN "Manufacturer Part Number"
F 8 "RES SMD 22 OHM 5% 1/8W 0805" H 4500 3100 60  0001 C CNN "Description"
F 9 "22" H 4500 3830 50  0000 C CNN "Resistance (Ohms)"
F 10 "±5%" H 4910 3820 50  0001 C CNN "Tolerance (%)"
F 11 "1/8W" H 4500 3760 50  0001 C CNN "Puissance (Watts)"
	1    4500 3900
	0    -1   -1   0   
$EndComp
Wire Wire Line
	4500 3600 4500 3700
$Comp
L 649002227222 J202
U 1 1
P 1600 5000
F 0 "J202" H 1600 5200 60  0000 C CNN
F 1 "649002227222" H 1600 4850 60  0000 C CNN
F 2 "Connectors:649002227222" H 1600 4100 60  0001 C CNN
F 3 "http://katalog.we-online.de/em/datasheet/649016227222.pdf" H 1600 4000 60  0001 C CNN
F 4 "Digikey" H 1600 4600 60  0001 C CNN "Supplier"
F 5 "732-1937-ND" H 1600 4500 60  0001 C CNN "Supplier Part Number"
F 6 "Wurth Electronics Inc." H 1600 4400 60  0001 C CNN "Manufacturer"
F 7 "649002227222" H 1600 4300 60  0001 C CNN "Manufacturer Part Number"
F 8 "HEADER MALE DUAL ANGLE W/MNT 2P" H 1600 4200 60  0001 C CNN "Description"
	1    1600 5000
	1    0    0    -1  
$EndComp
$Comp
L RC0805JR-0747KL R213
U 1 1
P 5500 6000
F 0 "R213" H 5500 6080 60  0000 C CNN
F 1 "RC0805JR-0747KL" H 5500 5700 50  0001 C CNN
F 2 "Resistors:R0805" H 5500 5100 30  0001 C CNN
F 3 "http://www.yageo.com/documents/recent/PYu-RC_Group_51_RoHS_L_7.pdf" H 5500 5050 30  0001 C CNN
F 4 "Digikey" H 5500 5600 60  0001 C CNN "Supplier"
F 5 "311-47KARCT-ND" H 5500 5500 60  0001 C CNN "Supplier Part Number"
F 6 "Yageo" H 5500 5400 60  0001 C CNN "Manufacturer"
F 7 "RC0805JR-0747KL" H 5500 5300 60  0001 C CNN "Manufacturer Part Number"
F 8 "RES SMD 47K OHM 5% 1/8W 0805" H 5500 5200 60  0001 C CNN "Description"
F 9 "47k" H 5500 5930 50  0000 C CNN "Resistance (Ohms)"
F 10 "±5%" H 5910 5920 50  0001 C CNN "Tolerance (%)"
F 11 "1/8W" H 5500 5860 50  0001 C CNN "Puissance (Watts)"
	1    5500 6000
	0    -1   -1   0   
$EndComp
$Comp
L GNDB #PWR217
U 1 1
P 5500 6400
F 0 "#PWR217" H 5500 6230 50  0001 C CNN
F 1 "GNDB" H 5500 6300 50  0000 C CNN
F 2 "" H 5500 6500 60  0000 C CNN
F 3 "" H 5480 6310 60  0000 C CNN
	1    5500 6400
	1    0    0    -1  
$EndComp
Wire Wire Line
	5500 6200 5500 6300
Wire Wire Line
	5000 5700 5600 5700
Wire Wire Line
	5500 5700 5500 5800
Wire Wire Line
	5000 5500 5000 5700
Connection ~ 5500 5700
$Comp
L PWR_FLAG #FLG201
U 1 1
P 3400 6800
F 0 "#FLG201" H 3400 6700 60  0001 C CNN
F 1 "PWR_FLAG" H 3400 7000 30  0000 C CNN
F 2 "" H 3400 6800 60  0000 C CNN
F 3 "" H 3400 6800 60  0000 C CNN
	1    3400 6800
	-1   0    0    1   
$EndComp
Connection ~ 3400 6700
$Comp
L PWR_FLAG #FLG203
U 1 1
P 3800 6800
F 0 "#FLG203" H 3800 6700 60  0001 C CNN
F 1 "PWR_FLAG" H 3800 7000 30  0000 C CNN
F 2 "" H 3800 6800 60  0000 C CNN
F 3 "" H 3800 6800 60  0000 C CNN
	1    3800 6800
	-1   0    0    1   
$EndComp
Connection ~ 3800 6500
Connection ~ 4200 6300
$Comp
L PWR_FLAG #FLG205
U 1 1
P 4200 6800
F 0 "#FLG205" H 4200 6700 60  0001 C CNN
F 1 "PWR_FLAG" H 4200 7000 30  0000 C CNN
F 2 "" H 4200 6800 60  0000 C CNN
F 3 "" H 4200 6800 60  0000 C CNN
	1    4200 6800
	-1   0    0    1   
$EndComp
$Comp
L PWR_FLAG #FLG204
U 1 1
P 4000 6800
F 0 "#FLG204" H 4000 6700 60  0001 C CNN
F 1 "PWR_FLAG" H 4000 7000 30  0000 C CNN
F 2 "" H 4000 6800 60  0000 C CNN
F 3 "" H 4000 6800 60  0000 C CNN
	1    4000 6800
	-1   0    0    1   
$EndComp
$Comp
L PWR_FLAG #FLG202
U 1 1
P 3600 6800
F 0 "#FLG202" H 3600 6700 60  0001 C CNN
F 1 "PWR_FLAG" H 3600 7000 30  0000 C CNN
F 2 "" H 3600 6800 60  0000 C CNN
F 3 "" H 3600 6800 60  0000 C CNN
	1    3600 6800
	-1   0    0    1   
$EndComp
Connection ~ 3600 6600
Connection ~ 4000 6400
Wire Wire Line
	6600 4400 6600 4800
$Comp
L 885012107018 C210
U 1 1
P 8700 3900
F 0 "C210" H 8650 4060 60  0000 C CNN
F 1 "885012107018" H 8650 3550 60  0001 C CNN
F 2 "Capacitors:C0805" H 8650 2950 60  0001 C CNN
F 3 "D" H 8650 2850 60  0001 C CNN
F 4 "Digikey" H 8650 3450 60  0001 C CNN "Supplier"
F 5 "732-7628-1-ND" H 8650 3350 60  0001 C CNN "Supplier Part Number"
F 6 "Wurth Electronics Inc." H 8650 3250 60  0001 C CNN "Manufacturer"
F 7 "885012107018" H 8650 3150 60  0001 C CNN "Manufacturer Part Number"
F 8 "CAP CER 4.7UF 25V X5R 0805" H 8650 3050 60  0001 C CNN "Description"
F 9 "4.7µF" H 8650 3780 50  0000 C CNN "Capacitance (Farad)"
F 10 "±20%" H 8910 3780 50  0001 C CNN "Tolerance (%)"
F 11 "25V" H 8650 3710 50  0001 C CNN "Voltage Rated (Volt)"
	1    8700 3900
	1    0    0    -1  
$EndComp
Wire Wire Line
	8500 3900 8400 3900
Connection ~ 8400 3900
Wire Wire Line
	8800 3900 8900 3900
Connection ~ 8900 4300
Text Notes 5800 5600 0    60   ~ 0
33k
Text Notes 5700 4600 0    60   ~ 0
33k
Text Notes 6300 4600 0    60   ~ 0
470pF
Text Notes 6300 5100 0    60   ~ 0
470pF
$EndSCHEMATC
